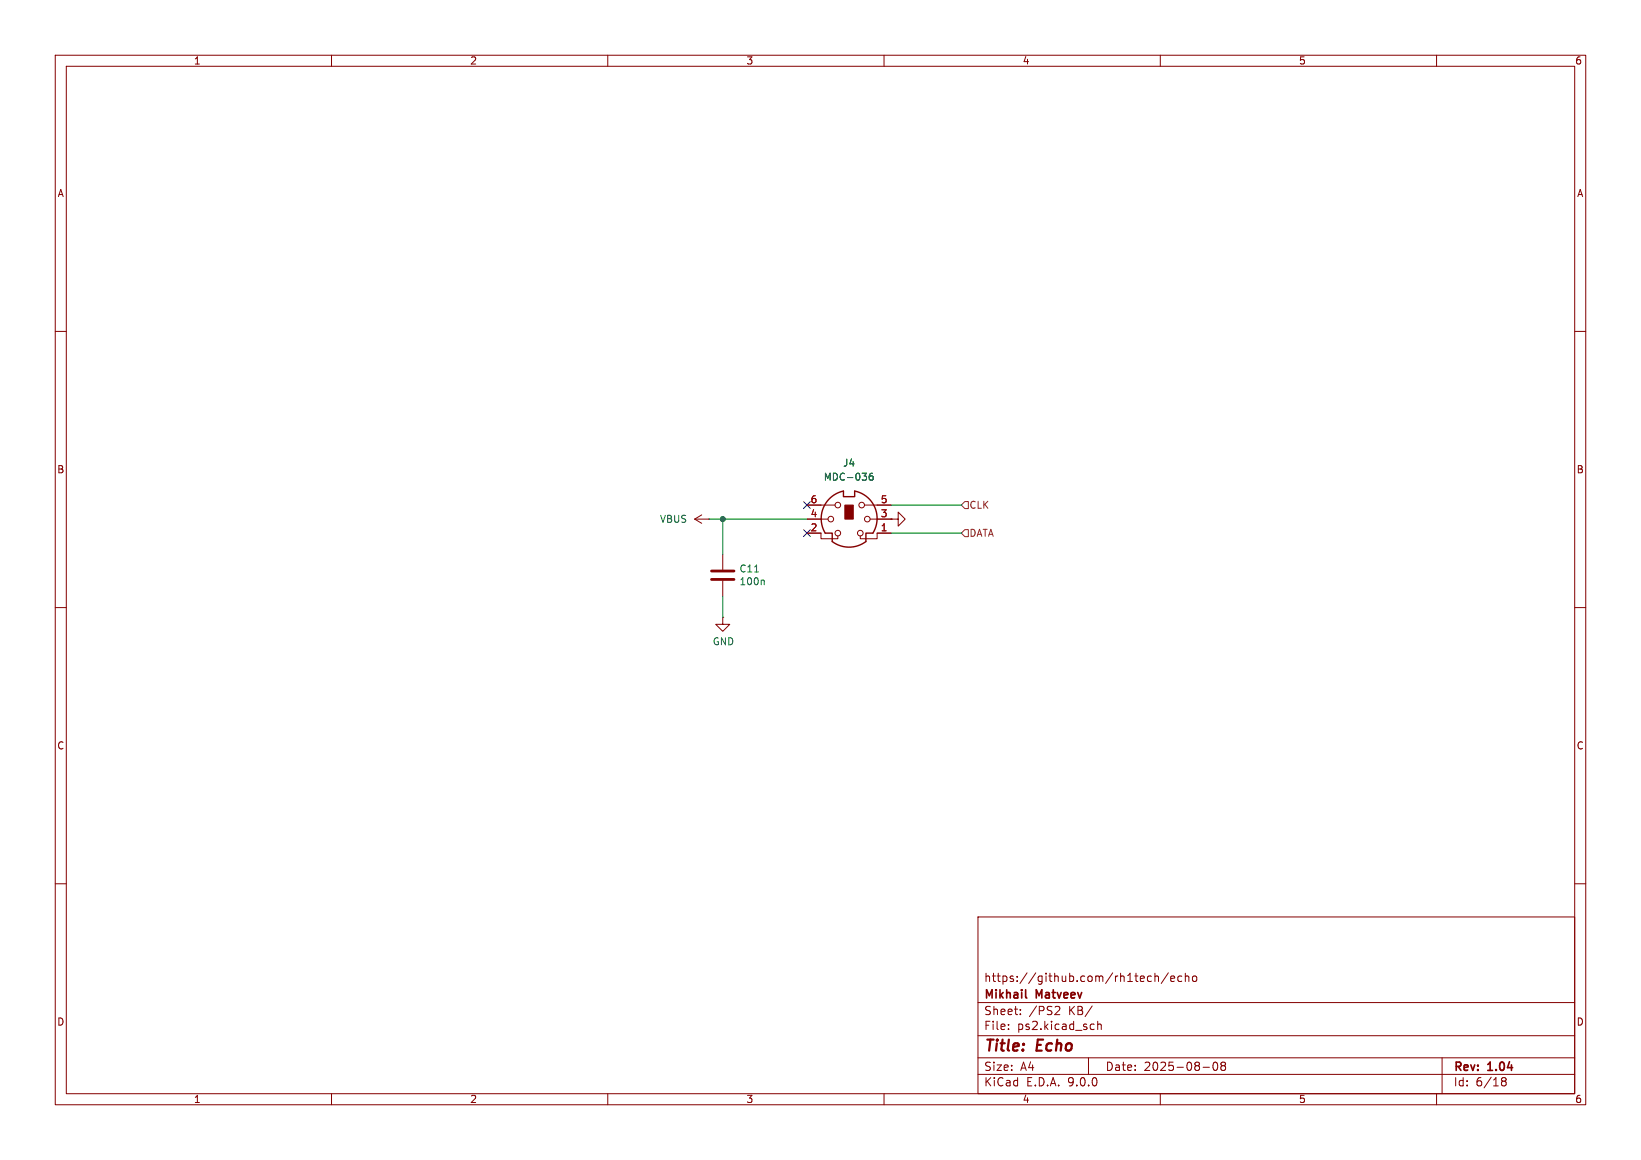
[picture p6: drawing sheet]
<svg xmlns="http://www.w3.org/2000/svg" width="297mm" height="210mm" viewBox="0 0 297 210" stroke-linecap="round" stroke-linejoin="round" font-family="sans-serif">
<g fill="none" stroke="#840000" stroke-width=".18">
<path d="M10 10h277v190h-277zM12 12h273v186h-273zM60 10v2M110 10v2M160 10v2M210 10v2M260 10v2M10 60h2M285 60h2M125.7 94h2.6M125.7 94l1.3 .7M127 93.2l-1.3 .8"/>
<path d="M128.3 94h.1M146 96.5h2.6v1h3v-.5M146 94h3.9M146 91.4h5.1M156.5 91.4h4.8M157.5 94h3.8M161.3 96.5h-2.6v1h-3v-.5M161.3 94h1.3v-1.3l1.2 1.3-1.2 1.3v-1.3M161.3 94h.1M10 110h2M130.8 111.8v1.2h1.3l-1.3 1.3-1.3-1.3h1.3M130.8 111.8h.1"/>
<path d="M130.8 100.3v2.8M130.8 105.2v2.8M285 110h2M10 160h2M177 166h108v32h-108zM207.7 177.6l.3 .1 .4-.1M208.4 176.8l-.4-.1-.3 .1M209 176.8l.2-.1 .4 .1 .1 .9M209 176.2v1.5M211.5 176.1l-1.3 2M211.9 177.2l.7-.1-.1-.3-.4-.1-.2 .2 .1 .7h.5M213.9 176.8l-.4-.1-.3 .3v.4l.1 .2h.6"/>
<path d="M214.5 176.8l.2-.1 .4 .1 .1 .9M214.5 176.2v1.5M215.9 176.8l.2-.1 .4 .1 .1 .6-.1 .2-.4 .1-.2-.1zM285 160h2M60 198v2M110 198v2M160 198v2M177 194.5h108M177 191.5h108M177 187.5h108M177 181.5h108M182.5 186.3v.1"/>
<path d="M182.5 185.5v.1M184.7 183.6v.1M184.7 182.8v.1M191.2 182.2l.5 .1 .1 .3-.9 1.1h.9M197 191.5v3M197.7 182.1l-1.3 2M197.9 185.4l.1 .1M198 186.3l-.1 .1M198.7 184.9v1.5M198.7 185.5l.2-.1 .3 .1 .1 .9M210 198v2M217.7 193.2h1.2"/>
<path d="M219.7 192.4l.2-.1a.8 .8 0 0 1 .5 .7 .8 .8 0 0 1-.5 .8l-.2-.1-.2-.5zM221.2 192.9l-.2-.2 .2-.4 .5 .1 .1 .2-.3 .3M221.2 192.9l-.2 .3v.5l.2 .1 .5-.1 .1-.2-.1-.4-.2-.2M221.2 192.9h.3M260 198v2M261 191.5v6.5M271.7 195.5l.3 .2M271.7 195.4l.3-.3 .5 .1 .1 .3-.3 .2M272 195.7h.3M272 195.7l-.3 .3M272.3 195.7l.3 .3-.1 .5-.5 .1-.3-.3"/>
<circle cx="150.4" cy="94" r=".51"/>
<circle cx="151.6" cy="96.5" r=".51"/>
<circle cx="151.6" cy="91.4" r=".51"/>
<circle cx="155.7" cy="96.5" r=".51"/>
<circle cx="156" cy="91.4" r=".51"/>
<circle cx="157" cy="94" r=".51"/>
</g>
<path d="M185.6 180.5l.2 .2" fill="none" stroke="#840000" stroke-width=".3"/>
<path d="M150 90.4l1.4-1.1 1.3-.4v1h2v-1a5.1 5.1 0 0 1 3.3 7.6h-1.3v1.5a5.1 5.1 0 0 1-6.1 0v-1.5h-1.2a5.1 5.1 0 0 1 .6-6.1z" fill="none" stroke="#840000" stroke-width=".25"/>
<path d="M152.9 91.4h1.5v2.6h-1.5z" fill="#840000" stroke="#840000" stroke-width=".18"/>
<path d="M157.9 85.7h-.3a.86 .86 0 0 0 0 1.2l.4-.1v-.4l-.2-.2h-.4l-.1 .2M136.6 103.6h.7M138.1 105l.2 .2v.7" fill="none" stroke="#006464" stroke-width=".18"/>
<path d="M128.8 103.4h4M128.8 104.9h4" fill="none" stroke="#840000" stroke-width=".51"/>
<path d="M174.6 90.8h.7v1.3h-.7l-.6-.7zM174.6 95.9h.7v1.3h-.7l-.6-.7z" fill="none" stroke="#725600" stroke-width=".18"/>
<path d="M128.3 94h17.7M130.8 94v6.3M161.3 91.4h12.7M161.3 96.5h12.7M130.8 108v3.8" fill="none" stroke="#009600" stroke-width=".18"/>
<path d="M145.4 95.9l1.3 1.2M145.4 90.8l1.3 1.2M146.7 95.9l-1.3 1.2M146.7 90.8l-1.3 1.2" fill="none" stroke="#000084" stroke-width=".18"/>
<circle cx="130.8" cy="94" r=".46" fill="#009600" stroke="#009600" stroke-width=".18"/>
<g font-size="2.8" fill="#840000">
<text x="178" y="190.9">Title:</text>
<text x="187.7" y="190.9">Echo</text>
</g>
<g font-size="2.1" fill="#840000">
<text x="178" y="178">https://github.com/rh1tech/echo</text>
<text x="178" y="184">Sheet:</text>
<text x="178" y="181.2">Mikhail</text>
<text x="186.2" y="184">/PS2</text>
<text x="187.6" y="181.2">Matveev</text>
<text x="193.5" y="184">KB/</text>
<text x="178" y="186.7">File:</text>
<text x="184.1" y="186.7">ps2.kicad_sch</text>
<text x="178" y="196.9">KiCad</text>
<text x="178" y="194.1">Size:</text>
<text x="184.7" y="194.1">A4</text>
<text x="185.7" y="196.9">E.D.A.</text>
<text x="193.3" y="196.9">9.0.0</text>
<text x="200" y="194.1">Date:</text>
<text x="207" y="194.1">2025-08-08</text>
<text x="263" y="194.3">Rev:</text>
<text x="263" y="196.9">Id:</text>
<text x="267.1" y="196.9">6/18</text>
<text x="269.4" y="194.3">1.04</text>
</g>
<g font-size="1.8" fill="#840000">
<text x="35" y="11.9">1</text>
<text x="85" y="11.9">2</text>
<text x="135" y="11.9">3</text>
<text x="185" y="11.9">4</text>
<text x="235" y="11.9">5</text>
<text x="285" y="11.9">6</text>
<text x="10.3" y="35.9">A</text>
<text x="285.3" y="35.9">A</text>
<text x="10.3" y="85.9">B</text>
<text x="285.3" y="85.9">B</text>
<text x="10.3" y="135.9">C</text>
<text x="285.3" y="135.9">C</text>
<text x="10.3" y="185.9">D</text>
<text x="285.3" y="185.9">D</text>
<text x="35" y="199.9">1</text>
<text x="85" y="199.9">2</text>
<text x="135" y="199.9">3</text>
<text x="185" y="199.9">4</text>
<text x="235" y="199.9">5</text>
<text x="285" y="199.9">6</text>
</g>
<g font-size="1.8" fill="#006464">
<text x="149" y="87.2">MDC-036</text>
<text x="152.5" y="84.7">J4</text>
<text x="119.3" y="94.8">VBUS</text>
<text x="133.7" y="106.1">100n</text>
<text x="133.7" y="103.8">C11</text>
<text x="128.9" y="117">GND</text>
</g>
<g font-size="1.8" fill="#a90000">
<text x="146.6" y="91.2">6</text>
<text x="146.6" y="93.7">4</text>
<text x="159.3" y="91.2">5</text>
<text x="159.3" y="93.7">3</text>
<text x="146.6" y="96.3">2</text>
<text x="159.3" y="96.3">1</text>
</g>
<g font-size="1.8" fill="#725600">
<text x="175.4" y="92.3">CLK</text>
<text x="175.4" y="97.4">DATA</text>
</g>
</svg>
